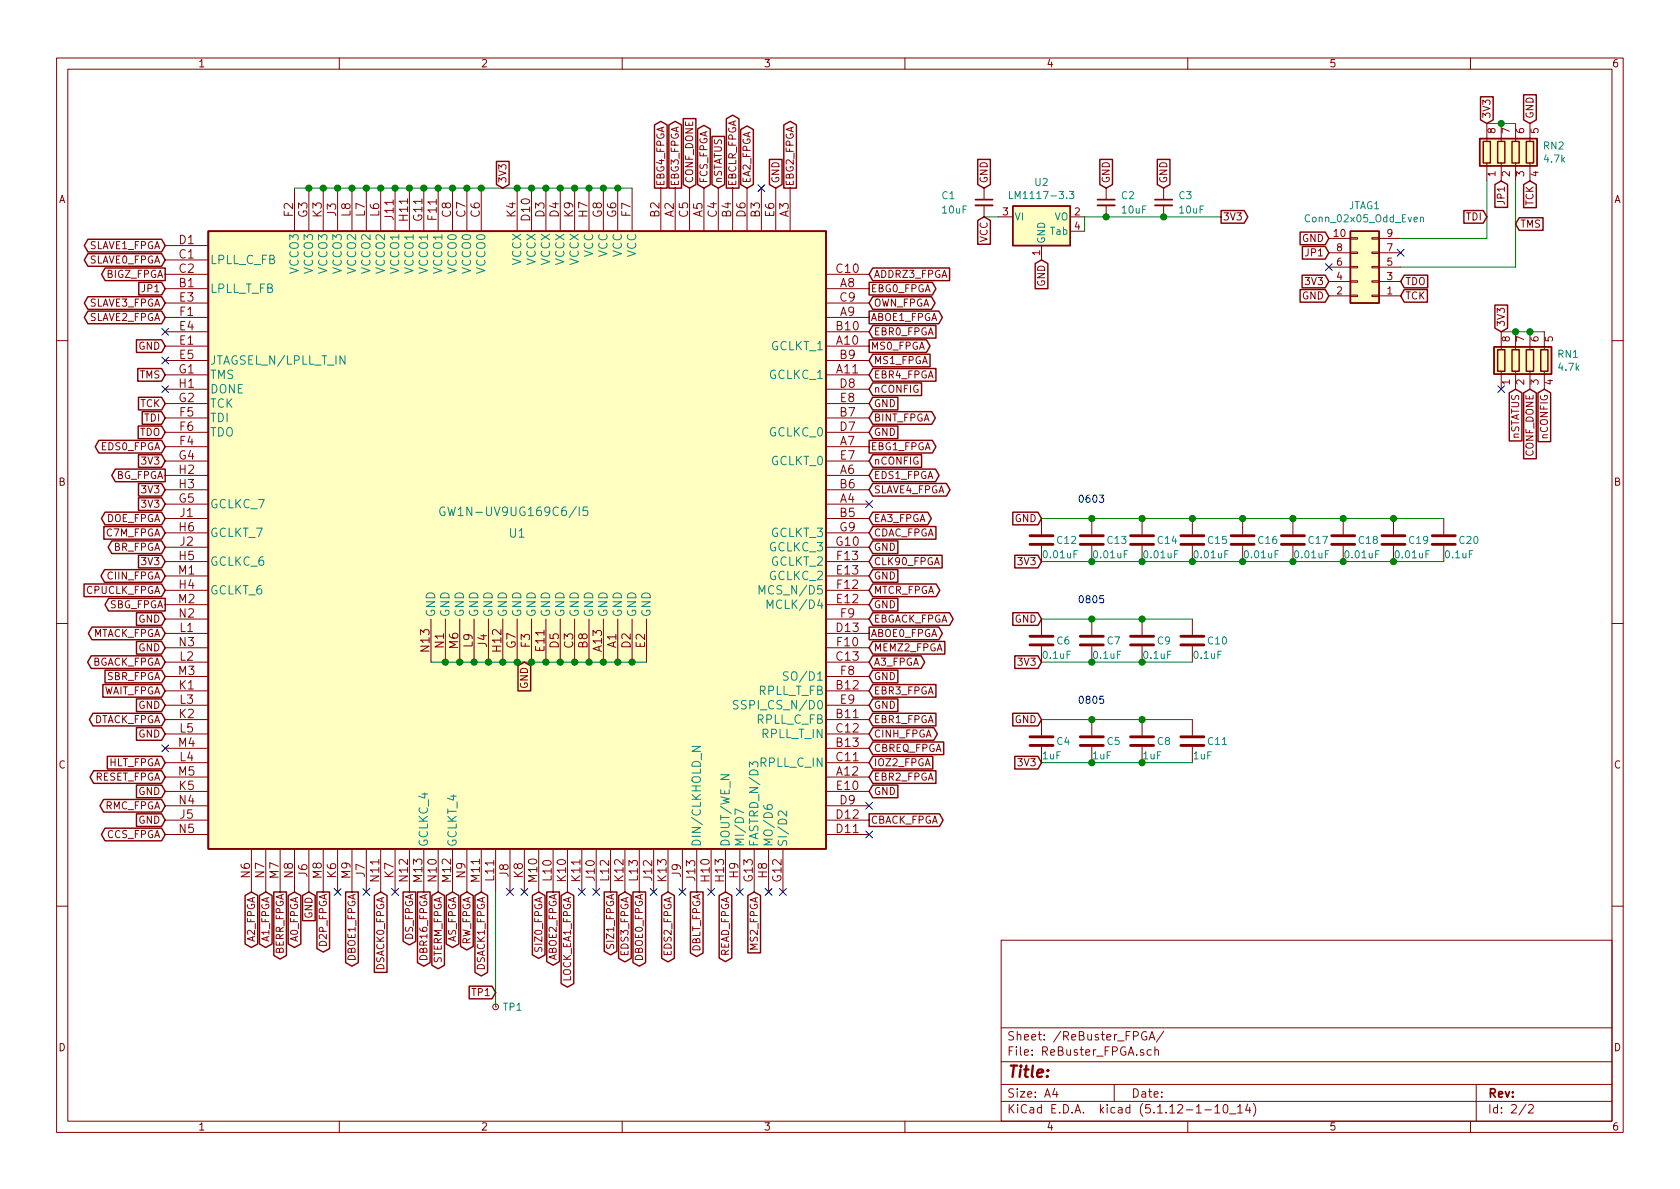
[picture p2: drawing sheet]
EESchema Schematic File Version 4
EELAYER 30 0
EELAYER END
$Descr A4 11693 8268
encoding utf-8
Sheet 2 2
Title ""
Date ""
Rev ""
Comp ""
Comment1 ""
Comment2 ""
Comment3 ""
Comment4 ""
$EndDescr
Text GLabel 3650 4600 3    50   Input ~ 0
GND
Text GLabel 3500 1300 1    50   Input ~ 0
3V3
Text GLabel 6050 4800 2    50   Input ~ 0
EBR3_FPGA
Text GLabel 6050 2600 2    50   Input ~ 0
EBR4_FPGA
Text GLabel 6050 2400 2    50   Output ~ 0
MS0_FPGA
Text GLabel 6050 2200 2    50   Output ~ 0
ABOE1_FPGA
Text GLabel 6050 2000 2    50   Output ~ 0
EBG0_FPGA
Text GLabel 6050 3100 2    50   Output ~ 0
EBG1_FPGA
Text GLabel 6050 3300 2    50   BiDi ~ 0
EDS1_FPGA
Text GLabel 4900 1300 1    50   BiDi ~ 0
FCS_FPGA
Text GLabel 5500 1300 1    50   Output ~ 0
EBG2_FPGA
Text GLabel 4700 1300 1    50   Output ~ 0
EBG3_FPGA
Text GLabel 4600 1300 1    50   Output ~ 0
EBG4_FPGA
Text GLabel 1150 1900 0    50   Output ~ 0
BIGZ_FPGA
Text GLabel 1150 1800 0    50   BiDi ~ 0
SLAVE0_FPGA
Text GLabel 1150 1700 0    50   BiDi ~ 0
SLAVE1_FPGA
Text GLabel 1150 2200 0    50   BiDi ~ 0
SLAVE2_FPGA
Text GLabel 2950 6200 3    50   Output ~ 0
DBR16_FPGA
Text GLabel 1150 4800 0    50   Input ~ 0
WAIT_FPGA
Text GLabel 1150 3600 0    50   BiDi ~ 0
DOE_FPGA
Text GLabel 1150 5000 0    50   BiDi ~ 0
DTACK_FPGA
Text GLabel 1150 4400 0    50   BiDi ~ 0
MTACK_FPGA
Text GLabel 1150 4000 0    50   BiDi ~ 0
CIIN_FPGA
Text GLabel 1150 4700 0    50   Input ~ 0
SBR_FPGA
Text GLabel 1150 5600 0    50   BiDi ~ 0
RMC_FPGA
Text GLabel 1150 5800 0    50   BiDi ~ 0
CCS_FPGA
Text GLabel 1750 6200 3    50   BiDi ~ 0
A2_FPGA
Text GLabel 1850 6200 3    50   BiDi ~ 0
A1_FPGA
Text GLabel 1150 4200 0    50   Output ~ 0
SBG_FPGA
Text GLabel 3250 6200 3    50   BiDi ~ 0
RW_FPGA
Text GLabel 3750 6200 3    50   BiDi ~ 0
SIZ0_FPGA
Text GLabel 3050 6200 3    50   BiDi ~ 0
STERM_FPGA
Text GLabel 3350 6200 3    50   BiDi ~ 0
DSACK1_FPGA
Text GLabel 2650 6200 3    50   Input ~ 0
DSACK0_FPGA
Text GLabel 2850 6200 3    50   Output ~ 0
DS_FPGA
Text GLabel 3150 6200 3    50   BiDi ~ 0
AS_FPGA
Text GLabel 1150 2100 0    50   BiDi ~ 0
SLAVE3_FPGA
Text GLabel 5100 1300 1    50   Output ~ 0
EBCLR_FPGA
Text GLabel 1150 3100 0    50   BiDi ~ 0
EDS0_FPGA
Text GLabel 6050 3600 2    50   BiDi ~ 0
EA3_FPGA
Text GLabel 5200 1300 1    50   BiDi ~ 0
EA2_FPGA
Text GLabel 6050 4300 2    50   BiDi ~ 0
EBGACK_FPGA
Text GLabel 6050 2100 2    50   BiDi ~ 0
OWN_FPGA
Text GLabel 6050 2500 2    50   Input ~ 0
MS1_FPGA
Text GLabel 6050 1900 2    50   Input ~ 0
ADDRZ3_FPGA
Text GLabel 6050 4500 2    50   Input ~ 0
MEMZ2_FPGA
Text GLabel 6050 5300 2    50   Input ~ 0
IOZ2_FPGA
Text GLabel 6050 5700 2    50   Output ~ 0
CBACK_FPGA
Text GLabel 6050 3900 2    50   Input ~ 0
CLK90_FPGA
Text GLabel 6050 4400 2    50   Output ~ 0
ABOE0_FPGA
Text GLabel 5250 6200 3    50   Input ~ 0
MS2_FPGA
Text GLabel 6050 4100 2    50   BiDi ~ 0
MTCR_FPGA
Text GLabel 6050 5100 2    50   BiDi ~ 0
CINH_FPGA
Text GLabel 6050 4600 2    50   BiDi ~ 0
A3_FPGA
Text GLabel 6050 5200 2    50   Input ~ 0
CBREQ_FPGA
Text GLabel 4250 6200 3    50   Output ~ 0
SIZ1_FPGA
Text GLabel 4450 6200 3    50   Output ~ 0
DBOE0_FPGA
Text GLabel 5050 6200 3    50   BiDi ~ 0
READ_FPGA
Text GLabel 4650 6200 3    50   BiDi ~ 0
EDS2_FPGA
Text GLabel 4350 6200 3    50   BiDi ~ 0
EDS3_FPGA
Text GLabel 6050 3700 2    50   Input ~ 0
CDAC_FPGA
Text GLabel 3950 6200 3    50   BiDi ~ 0
LOCK_EA1_FPGA
Text GLabel 3850 6200 3    50   Output ~ 0
ABOE2_FPGA
Text GLabel 2450 6200 3    50   Output ~ 0
DBOE1_FPGA
Text GLabel 2250 6200 3    50   Output ~ 0
D2P_FPGA
Text GLabel 4850 6200 3    50   Output ~ 0
DBLT_FPGA
Text GLabel 1150 5400 0    50   BiDi ~ 0
RESET_FPGA
Text GLabel 1150 5300 0    50   Input ~ 0
HLT_FPGA
Text GLabel 1150 4100 0    50   Input ~ 0
CPUCLK_FPGA
Text GLabel 1150 4600 0    50   BiDi ~ 0
BGACK_FPGA
Text GLabel 1150 3300 0    50   Output ~ 0
BG_FPGA
Text GLabel 1150 3800 0    50   BiDi ~ 0
BR_FPGA
$Comp
L ReBuster:LM1117-3.3 U2
U 1 1
P 7250 1500
F 0 "U2" H 7250 1742 50  0000 C CNN
F 1 "LM1117-3.3" H 7250 1651 50  0000 C CNN
F 2 "Package_TO_SOT_SMD:SOT-223" H 7250 1500 50  0001 C CNN
F 3 "http://www.ti.com/lit/ds/symlink/lm1117.pdf" H 7250 1500 50  0001 C CNN
	1    7250 1500
	1    0    0    -1  
$EndComp
Text GLabel 7250 1800 3    50   Input ~ 0
GND
Text GLabel 6850 1500 3    50   Input ~ 0
VCC
Text GLabel 8500 1500 2    50   Output ~ 0
3V3
$Comp
L Device:C_Small C1
U 1 1
P 6850 1400
F 0 "C1" H 6550 1450 50  0000 L CNN
F 1 "10uF" H 6550 1350 50  0000 L CNN
F 2 "Capacitor_SMD:C_1206_3216Metric_Pad1.42x1.75mm_HandSolder" H 6850 1400 50  0001 C CNN
F 3 "~" H 6850 1400 50  0001 C CNN
	1    6850 1400
	1    0    0    -1  
$EndComp
Wire Wire Line
	6950 1500 6850 1500
Text GLabel 6850 1300 1    50   Input ~ 0
GND
$Comp
L Device:C_Small C2
U 1 1
P 7700 1400
F 0 "C2" H 7800 1450 50  0000 L CNN
F 1 "10uF" H 7800 1350 50  0000 L CNN
F 2 "Capacitor_SMD:C_1206_3216Metric_Pad1.42x1.75mm_HandSolder" H 7700 1400 50  0001 C CNN
F 3 "~" H 7700 1400 50  0001 C CNN
	1    7700 1400
	1    0    0    -1  
$EndComp
Text GLabel 7700 1300 1    50   Input ~ 0
GND
Text GLabel 8100 1300 1    50   Input ~ 0
GND
Wire Wire Line
	7550 1600 7550 1500
Wire Wire Line
	7550 1500 7700 1500
Connection ~ 7700 1500
Text GLabel 1150 2600 0    50   Input ~ 0
TMS
Text GLabel 1150 2800 0    50   Input ~ 0
TCK
Text GLabel 1150 2900 0    50   Input ~ 0
TDI
Text GLabel 1150 3000 0    50   Input ~ 0
TDO
$Comp
L Connector_Generic:Conn_02x05_Odd_Even JTAG1
U 1 1
P 9550 1850
F 0 "JTAG1" H 9600 1425 50  0000 C CNN
F 1 "Conn_02x05_Odd_Even" H 9600 1516 50  0000 C CNN
F 2 "Connector_PinHeader_2.00mm:PinHeader_2x05_P2.00mm_Vertical_SMD" H 9550 1850 50  0001 C CNN
F 3 "~" H 9550 1850 50  0001 C CNN
	1    9550 1850
	-1   0    0    1   
$EndComp
Text GLabel 9250 1650 0    50   Input ~ 0
GND
NoConn ~ 9250 1850
Text GLabel 9250 1950 0    50   Input ~ 0
3V3
Text GLabel 9250 2050 0    50   Input ~ 0
GND
Text GLabel 10350 1500 0    50   Input ~ 0
TDI
Text GLabel 10550 1550 2    50   Input ~ 0
TMS
Text GLabel 9750 1950 2    50   Input ~ 0
TDO
Text GLabel 10350 850  1    50   Input ~ 0
3V3
Wire Wire Line
	9750 1650 10350 1650
Text GLabel 7250 3600 0    50   Input ~ 0
GND
$Comp
L Device:C C?
U 1 1
P 10050 3750
AR Path="/60CC8EF6" Ref="C?"  Part="1" 
AR Path="/608A10F5/60CC8EF6" Ref="C20"  Part="1" 
F 0 "C20" H 10150 3750 50  0000 L CNN
F 1 "0.1uF" H 10050 3650 50  0000 L CNN
F 2 "Capacitor_SMD:C_0603_1608Metric_Pad1.05x0.95mm_HandSolder" H 10088 3600 50  0001 C CNN
F 3 "~" H 10050 3750 50  0001 C CNN
	1    10050 3750
	1    0    0    -1  
$EndComp
$Comp
L Device:C C?
U 1 1
P 9700 3750
AR Path="/60CC8EFC" Ref="C?"  Part="1" 
AR Path="/608A10F5/60CC8EFC" Ref="C19"  Part="1" 
F 0 "C19" H 9800 3750 50  0000 L CNN
F 1 "0.01uF" H 9700 3650 50  0000 L CNN
F 2 "Capacitor_SMD:C_0603_1608Metric_Pad1.05x0.95mm_HandSolder" H 9738 3600 50  0001 C CNN
F 3 "~" H 9700 3750 50  0001 C CNN
	1    9700 3750
	1    0    0    -1  
$EndComp
$Comp
L Device:C C?
U 1 1
P 9350 3750
AR Path="/60CC8F02" Ref="C?"  Part="1" 
AR Path="/608A10F5/60CC8F02" Ref="C18"  Part="1" 
F 0 "C18" H 9450 3750 50  0000 L CNN
F 1 "0.01uF" H 9350 3650 50  0000 L CNN
F 2 "Capacitor_SMD:C_0603_1608Metric_Pad1.05x0.95mm_HandSolder" H 9388 3600 50  0001 C CNN
F 3 "~" H 9350 3750 50  0001 C CNN
	1    9350 3750
	1    0    0    -1  
$EndComp
Connection ~ 7600 3600
Wire Wire Line
	7600 3600 7950 3600
Connection ~ 7600 3900
Wire Wire Line
	7600 3900 7950 3900
$Comp
L Device:C C?
U 1 1
P 8300 4450
AR Path="/60CC8F0E" Ref="C?"  Part="1" 
AR Path="/608A10F5/60CC8F0E" Ref="C10"  Part="1" 
F 0 "C10" H 8400 4450 50  0000 L CNN
F 1 "0.1uF" H 8300 4350 50  0000 L CNN
F 2 "Capacitor_SMD:C_0805_2012Metric_Pad1.15x1.40mm_HandSolder" H 8338 4300 50  0001 C CNN
F 3 "~" H 8300 4450 50  0001 C CNN
	1    8300 4450
	1    0    0    -1  
$EndComp
Connection ~ 7950 3600
Connection ~ 7950 3900
Wire Wire Line
	7950 3600 8300 3600
Wire Wire Line
	7950 3900 8300 3900
Text GLabel 7250 4600 0    50   Input ~ 0
3V3
Text GLabel 6050 2700 2    50   Input ~ 0
nCONFIG
Text GLabel 5000 1300 1    50   Input ~ 0
nSTATUS
Text GLabel 4800 1300 1    50   Input ~ 0
CONF_DONE
Text GLabel 1150 3400 0    50   Input ~ 0
3V3
Text GLabel 1150 3700 0    50   Input ~ 0
C7M_FPGA
NoConn ~ 2350 6200
NoConn ~ 2550 6200
NoConn ~ 2750 6200
NoConn ~ 3550 6200
NoConn ~ 4050 6200
NoConn ~ 4150 6200
NoConn ~ 4550 6200
NoConn ~ 4750 6200
NoConn ~ 4950 6200
NoConn ~ 5150 6200
NoConn ~ 5350 6200
NoConn ~ 5450 6200
NoConn ~ 6050 5800
NoConn ~ 6050 5600
Connection ~ 8300 3600
Wire Wire Line
	9000 3900 9350 3900
$Comp
L Device:C C?
U 1 1
P 7600 4450
AR Path="/607ACE36" Ref="C?"  Part="1" 
AR Path="/608A10F5/607ACE36" Ref="C7"  Part="1" 
F 0 "C7" H 7700 4450 50  0000 L CNN
F 1 "0.1uF" H 7600 4350 50  0000 L CNN
F 2 "Capacitor_SMD:C_0805_2012Metric_Pad1.15x1.40mm_HandSolder" H 7638 4300 50  0001 C CNN
F 3 "~" H 7600 4450 50  0001 C CNN
	1    7600 4450
	1    0    0    -1  
$EndComp
Wire Wire Line
	9700 3900 9350 3900
Connection ~ 9350 3900
$Comp
L Device:R_Pack04 RN2
U 1 1
P 10550 1050
F 0 "RN2" H 10738 1096 50  0000 L CNN
F 1 "4.7k" H 10738 1005 50  0000 L CNN
F 2 "ReBuster:RESCAF80P320X160X60-8N" V 10825 1050 50  0001 C CNN
F 3 "~" H 10550 1050 50  0001 C CNN
	1    10550 1050
	1    0    0    -1  
$EndComp
$Comp
L Device:R_Pack04 RN1
U 1 1
P 10650 2500
F 0 "RN1" H 10838 2546 50  0000 L CNN
F 1 "4.7k" H 10838 2455 50  0000 L CNN
F 2 "ReBuster:RESCAF80P320X160X60-8N" V 10925 2500 50  0001 C CNN
F 3 "~" H 10650 2500 50  0001 C CNN
	1    10650 2500
	1    0    0    -1  
$EndComp
Text GLabel 10650 2700 3    50   Input ~ 0
CONF_DONE
Text GLabel 10550 2700 3    50   Input ~ 0
nSTATUS
Text GLabel 10750 2700 3    50   Input ~ 0
nCONFIG
Text GLabel 10450 2300 1    50   Input ~ 0
3V3
Wire Wire Line
	10450 2300 10550 2300
Wire Wire Line
	9750 1850 10550 1850
Wire Wire Line
	10350 1250 10350 1650
Text GLabel 10650 850  1    50   Input ~ 0
GND
Text GLabel 10650 1250 3    50   Input ~ 0
TCK
Text GLabel 9750 2050 2    50   Input ~ 0
TCK
$Comp
L Device:C C?
U 1 1
P 7250 3750
AR Path="/60636E2E" Ref="C?"  Part="1" 
AR Path="/608A10F5/60636E2E" Ref="C12"  Part="1" 
F 0 "C12" H 7350 3750 50  0000 L CNN
F 1 "0.01uF" H 7250 3650 50  0000 L CNN
F 2 "Capacitor_SMD:C_0603_1608Metric_Pad1.05x0.95mm_HandSolder" H 7288 3600 50  0001 C CNN
F 3 "~" H 7250 3750 50  0001 C CNN
	1    7250 3750
	1    0    0    -1  
$EndComp
$Comp
L Device:C C?
U 1 1
P 7600 3750
AR Path="/60637476" Ref="C?"  Part="1" 
AR Path="/608A10F5/60637476" Ref="C13"  Part="1" 
F 0 "C13" H 7700 3750 50  0000 L CNN
F 1 "0.01uF" H 7600 3650 50  0000 L CNN
F 2 "Capacitor_SMD:C_0603_1608Metric_Pad1.05x0.95mm_HandSolder" H 7638 3600 50  0001 C CNN
F 3 "~" H 7600 3750 50  0001 C CNN
	1    7600 3750
	1    0    0    -1  
$EndComp
$Comp
L Device:C C?
U 1 1
P 8300 3750
AR Path="/60637B30" Ref="C?"  Part="1" 
AR Path="/608A10F5/60637B30" Ref="C15"  Part="1" 
F 0 "C15" H 8400 3750 50  0000 L CNN
F 1 "0.01uF" H 8300 3650 50  0000 L CNN
F 2 "Capacitor_SMD:C_0603_1608Metric_Pad1.05x0.95mm_HandSolder" H 8338 3600 50  0001 C CNN
F 3 "~" H 8300 3750 50  0001 C CNN
	1    8300 3750
	1    0    0    -1  
$EndComp
$Comp
L Device:C C?
U 1 1
P 8650 3750
AR Path="/60638427" Ref="C?"  Part="1" 
AR Path="/608A10F5/60638427" Ref="C16"  Part="1" 
F 0 "C16" H 8750 3750 50  0000 L CNN
F 1 "0.01uF" H 8650 3650 50  0000 L CNN
F 2 "Capacitor_SMD:C_0603_1608Metric_Pad1.05x0.95mm_HandSolder" H 8688 3600 50  0001 C CNN
F 3 "~" H 8650 3750 50  0001 C CNN
	1    8650 3750
	1    0    0    -1  
$EndComp
Wire Wire Line
	9700 3900 10050 3900
Connection ~ 9700 3900
Wire Wire Line
	7250 3900 7600 3900
Wire Wire Line
	7250 3600 7600 3600
Text GLabel 7250 4300 0    50   Input ~ 0
GND
Wire Wire Line
	7250 4300 7600 4300
Connection ~ 7600 4300
Wire Wire Line
	7600 4300 7950 4300
Wire Wire Line
	7250 4600 7600 4600
Connection ~ 7600 4600
Wire Wire Line
	7600 4600 7950 4600
Text GLabel 7250 3900 0    50   Input ~ 0
3V3
Text Notes 7500 3500 0    50   ~ 0
0603
Text Notes 7500 4200 0    50   ~ 0
0805
Text GLabel 9250 1750 0    50   Input ~ 0
JP1
Text GLabel 10450 1250 3    50   Input ~ 0
JP1
Wire Wire Line
	10350 850  10450 850 
Text GLabel 1150 2000 0    50   Input ~ 0
JP1
$Comp
L Device:C C?
U 1 1
P 7950 4450
AR Path="/608291F3" Ref="C?"  Part="1" 
AR Path="/608A10F5/608291F3" Ref="C9"  Part="1" 
F 0 "C9" H 8050 4450 50  0000 L CNN
F 1 "0.1uF" H 7950 4350 50  0000 L CNN
F 2 "Capacitor_SMD:C_0805_2012Metric_Pad1.15x1.40mm_HandSolder" H 7988 4300 50  0001 C CNN
F 3 "~" H 7950 4450 50  0001 C CNN
	1    7950 4450
	1    0    0    -1  
$EndComp
Wire Wire Line
	7950 4300 8300 4300
Connection ~ 7950 4300
Wire Wire Line
	7950 4600 8300 4600
Connection ~ 7950 4600
$Comp
L Device:C C?
U 1 1
P 9000 3750
AR Path="/60898D1D" Ref="C?"  Part="1" 
AR Path="/608A10F5/60898D1D" Ref="C17"  Part="1" 
F 0 "C17" H 9100 3750 50  0000 L CNN
F 1 "0.01uF" H 9000 3650 50  0000 L CNN
F 2 "Capacitor_SMD:C_0603_1608Metric_Pad1.05x0.95mm_HandSolder" H 9038 3600 50  0001 C CNN
F 3 "~" H 9000 3750 50  0001 C CNN
	1    9000 3750
	1    0    0    -1  
$EndComp
Wire Wire Line
	9350 3600 9700 3600
Connection ~ 9350 3600
Wire Wire Line
	8300 3600 8650 3600
Connection ~ 8650 3600
Wire Wire Line
	8650 3600 9000 3600
$Comp
L Device:C C?
U 1 1
P 7950 3750
AR Path="/608A7236" Ref="C?"  Part="1" 
AR Path="/608A10F5/608A7236" Ref="C14"  Part="1" 
F 0 "C14" H 8050 3750 50  0000 L CNN
F 1 "0.01uF" H 7950 3650 50  0000 L CNN
F 2 "Capacitor_SMD:C_0603_1608Metric_Pad1.05x0.95mm_HandSolder" H 7988 3600 50  0001 C CNN
F 3 "~" H 7950 3750 50  0001 C CNN
	1    7950 3750
	1    0    0    -1  
$EndComp
Connection ~ 9000 3600
Wire Wire Line
	9000 3600 9350 3600
Wire Wire Line
	10050 3600 9700 3600
Connection ~ 9700 3600
Wire Wire Line
	8300 3900 8650 3900
Connection ~ 8300 3900
Connection ~ 9000 3900
Connection ~ 8650 3900
Wire Wire Line
	8650 3900 9000 3900
$Comp
L Device:C C?
U 1 1
P 7600 5150
AR Path="/608425C5" Ref="C?"  Part="1" 
AR Path="/608A10F5/608425C5" Ref="C5"  Part="1" 
F 0 "C5" H 7700 5150 50  0000 L CNN
F 1 "1uF" H 7600 5050 50  0000 L CNN
F 2 "Capacitor_SMD:C_0805_2012Metric_Pad1.15x1.40mm_HandSolder" H 7638 5000 50  0001 C CNN
F 3 "~" H 7600 5150 50  0001 C CNN
	1    7600 5150
	1    0    0    -1  
$EndComp
$Comp
L Device:C C?
U 1 1
P 7950 5150
AR Path="/6084338C" Ref="C?"  Part="1" 
AR Path="/608A10F5/6084338C" Ref="C8"  Part="1" 
F 0 "C8" H 8050 5150 50  0000 L CNN
F 1 "1uF" H 7950 5050 50  0000 L CNN
F 2 "Capacitor_SMD:C_0805_2012Metric_Pad1.15x1.40mm_HandSolder" H 7988 5000 50  0001 C CNN
F 3 "~" H 7950 5150 50  0001 C CNN
	1    7950 5150
	1    0    0    -1  
$EndComp
$Comp
L Device:C C?
U 1 1
P 8300 5150
AR Path="/6084459F" Ref="C?"  Part="1" 
AR Path="/608A10F5/6084459F" Ref="C11"  Part="1" 
F 0 "C11" H 8400 5150 50  0000 L CNN
F 1 "1uF" H 8300 5050 50  0000 L CNN
F 2 "Capacitor_SMD:C_0805_2012Metric_Pad1.15x1.40mm_HandSolder" H 8338 5000 50  0001 C CNN
F 3 "~" H 8300 5150 50  0001 C CNN
	1    8300 5150
	1    0    0    -1  
$EndComp
$Comp
L Device:C C?
U 1 1
P 7250 5150
AR Path="/6085C631" Ref="C?"  Part="1" 
AR Path="/608A10F5/6085C631" Ref="C4"  Part="1" 
F 0 "C4" H 7350 5150 50  0000 L CNN
F 1 "1uF" H 7250 5050 50  0000 L CNN
F 2 "Capacitor_SMD:C_0805_2012Metric_Pad1.15x1.40mm_HandSolder" H 7288 5000 50  0001 C CNN
F 3 "~" H 7250 5150 50  0001 C CNN
	1    7250 5150
	1    0    0    -1  
$EndComp
$Comp
L Device:C_Small C3
U 1 1
P 8100 1400
F 0 "C3" H 8200 1450 50  0000 L CNN
F 1 "10uF" H 8200 1350 50  0000 L CNN
F 2 "Capacitor_SMD:C_1206_3216Metric_Pad1.42x1.75mm_HandSolder" H 8100 1400 50  0001 C CNN
F 3 "~" H 8100 1400 50  0001 C CNN
	1    8100 1400
	1    0    0    -1  
$EndComp
Wire Wire Line
	7700 1500 8100 1500
Connection ~ 8100 1500
Wire Wire Line
	8100 1500 8500 1500
Text GLabel 3450 6900 0    50   Input ~ 0
TP1
Wire Wire Line
	10550 2300 10650 2300
Connection ~ 10550 2300
Text GLabel 6050 2800 2    50   Input ~ 0
GND
Text GLabel 6050 4900 2    50   Input ~ 0
GND
Text GLabel 6050 5500 2    50   Input ~ 0
GND
Text GLabel 6050 4700 2    50   Input ~ 0
GND
Text GLabel 5400 1300 1    50   Input ~ 0
GND
NoConn ~ 5300 1300
Text GLabel 1150 3200 0    50   Input ~ 0
3V3
Text GLabel 1150 3500 0    50   Input ~ 0
3V3
Text GLabel 1950 6200 3    50   Output ~ 0
BERR_FPGA
Text GLabel 6050 2300 2    50   Input ~ 0
EBR0_FPGA
Text GLabel 6050 5000 2    50   Input ~ 0
EBR1_FPGA
Text GLabel 6050 5400 2    50   Input ~ 0
EBR2_FPGA
$Comp
L Connector:TestPoint_Small TP1
U 1 1
P 3450 7000
F 0 "TP1" H 3498 7000 50  0000 L CNN
F 1 "TestPoint_Small" H 3498 6955 50  0001 L CNN
F 2 "TestPoint:TestPoint_Pad_1.5x1.5mm" H 3650 7000 50  0001 C CNN
F 3 "~" H 3650 7000 50  0001 C CNN
	1    3450 7000
	1    0    0    -1  
$EndComp
Text GLabel 6050 3000 2    50   Input ~ 0
GND
Wire Wire Line
	10650 2300 10750 2300
Connection ~ 10650 2300
Text GLabel 6050 3200 2    50   Input ~ 0
nCONFIG
Text GLabel 1150 4300 0    50   Input ~ 0
GND
Text GLabel 1150 4500 0    50   Input ~ 0
GND
Text GLabel 6050 3800 2    50   Input ~ 0
GND
Text GLabel 6050 4000 2    50   Input ~ 0
GND
Text GLabel 6050 4200 2    50   Input ~ 0
GND
Text GLabel 1150 5700 0    50   Input ~ 0
GND
Text GLabel 2150 6200 3    50   Input ~ 0
GND
Wire Wire Line
	10450 850  10550 850 
Connection ~ 10450 850 
Wire Wire Line
	10550 1250 10550 1850
NoConn ~ 10450 2700
NoConn ~ 1150 2700
Text GLabel 1150 2400 0    50   Input ~ 0
GND
NoConn ~ 9750 1750
Text GLabel 1150 4900 0    50   Input ~ 0
GND
NoConn ~ 1150 2300
NoConn ~ 1150 2500
Text GLabel 2050 6200 3    50   BiDi ~ 0
A0_FPGA
Text GLabel 6050 2900 2    50   BiDi ~ 0
BINT_FPGA
Text GLabel 6050 3400 2    50   BiDi ~ 0
SLAVE4_FPGA
$Comp
L Device:C C?
U 1 1
P 7250 4450
AR Path="/60785965" Ref="C?"  Part="1" 
AR Path="/608A10F5/60785965" Ref="C6"  Part="1" 
F 0 "C6" H 7350 4450 50  0000 L CNN
F 1 "0.1uF" H 7250 4350 50  0000 L CNN
F 2 "Capacitor_SMD:C_0805_2012Metric_Pad1.15x1.40mm_HandSolder" H 7288 4300 50  0001 C CNN
F 3 "~" H 7250 4450 50  0001 C CNN
	1    7250 4450
	1    0    0    -1  
$EndComp
Text GLabel 7250 5300 0    50   Input ~ 0
3V3
Text GLabel 7250 5000 0    50   Input ~ 0
GND
Wire Wire Line
	7250 5000 7600 5000
Wire Wire Line
	7250 5300 7600 5300
Text Notes 7500 4900 0    50   ~ 0
0805
Wire Wire Line
	7600 5000 7950 5000
Connection ~ 7600 5000
Wire Wire Line
	7950 5000 8300 5000
Connection ~ 7950 5000
Wire Wire Line
	7600 5300 7950 5300
Connection ~ 7600 5300
Connection ~ 7950 5300
Wire Wire Line
	7950 5300 8300 5300
Wire Wire Line
	3600 1300 3700 1300
Connection ~ 3700 1300
Wire Wire Line
	3700 1300 3800 1300
Connection ~ 3800 1300
Wire Wire Line
	3800 1300 3900 1300
Connection ~ 3900 1300
Wire Wire Line
	3900 1300 4000 1300
Connection ~ 4000 1300
Wire Wire Line
	4000 1300 4100 1300
Connection ~ 4100 1300
Wire Wire Line
	4100 1300 4200 1300
Connection ~ 4200 1300
Wire Wire Line
	4200 1300 4300 1300
Connection ~ 4300 1300
Wire Wire Line
	4300 1300 4400 1300
Wire Wire Line
	3000 4600 3100 4600
Connection ~ 3100 4600
Wire Wire Line
	3100 4600 3200 4600
Connection ~ 3200 4600
Wire Wire Line
	3200 4600 3300 4600
Connection ~ 3300 4600
Wire Wire Line
	3300 4600 3400 4600
Connection ~ 3400 4600
Wire Wire Line
	3400 4600 3500 4600
Connection ~ 3500 4600
Wire Wire Line
	3500 4600 3600 4600
Connection ~ 3600 4600
Wire Wire Line
	3600 4600 3700 4600
Connection ~ 3700 4600
Wire Wire Line
	3700 4600 3800 4600
Connection ~ 3800 4600
Wire Wire Line
	3800 4600 3900 4600
Connection ~ 3900 4600
Wire Wire Line
	3900 4600 4000 4600
Connection ~ 4000 4600
Wire Wire Line
	4000 4600 4100 4600
Connection ~ 4100 4600
Wire Wire Line
	4100 4600 4200 4600
Connection ~ 4200 4600
Wire Wire Line
	4200 4600 4300 4600
Connection ~ 4300 4600
Wire Wire Line
	4300 4600 4400 4600
Connection ~ 4400 4600
Wire Wire Line
	4400 4600 4500 4600
Wire Wire Line
	3450 6200 3450 7000
Text GLabel 1150 3900 0    50   Input ~ 0
3V3
Text GLabel 1150 5100 0    50   Input ~ 0
GND
Text GLabel 1150 5500 0    50   Input ~ 0
GND
NoConn ~ 1150 5200
NoConn ~ 3650 6200
NoConn ~ 6050 3500
$Comp
L ReBuster:GW1N-UV9UG169 U1
U 1 1
P 3600 3750
F 0 "U1" H 3600 3800 60  0000 C CNN
F 1 "GW1N-UV9UG169C6/I5 " H 3600 3950 60  0000 C CNN
F 2 "ReBuster:BGA-169_11.0x11.0mm_Layout13x13_P0.8mm_Ball0.5mm_Pad0.35mm_NSMD" H 3600 5950 60  0001 C CNN
F 3 "" H 1150 5850 60  0000 C CNN
	1    3600 3750
	1    0    0    -1  
$EndComp
Wire Wire Line
	2050 1300 2150 1300
Connection ~ 2150 1300
Wire Wire Line
	2150 1300 2250 1300
Connection ~ 2250 1300
Wire Wire Line
	2250 1300 2350 1300
Connection ~ 2350 1300
Wire Wire Line
	2350 1300 2450 1300
Connection ~ 2450 1300
Wire Wire Line
	2450 1300 2550 1300
Connection ~ 2550 1300
Wire Wire Line
	2550 1300 2650 1300
Connection ~ 2650 1300
Wire Wire Line
	2650 1300 2750 1300
Connection ~ 2750 1300
Wire Wire Line
	2750 1300 2850 1300
Connection ~ 2850 1300
Wire Wire Line
	2850 1300 2950 1300
Connection ~ 2950 1300
Wire Wire Line
	2950 1300 3050 1300
Connection ~ 3050 1300
Wire Wire Line
	3050 1300 3150 1300
Connection ~ 3150 1300
Wire Wire Line
	3150 1300 3250 1300
Connection ~ 3250 1300
Wire Wire Line
	3250 1300 3350 1300
Wire Wire Line
	3600 1300 3350 1300
Connection ~ 3600 1300
Connection ~ 3350 1300
$EndSCHEMATC
